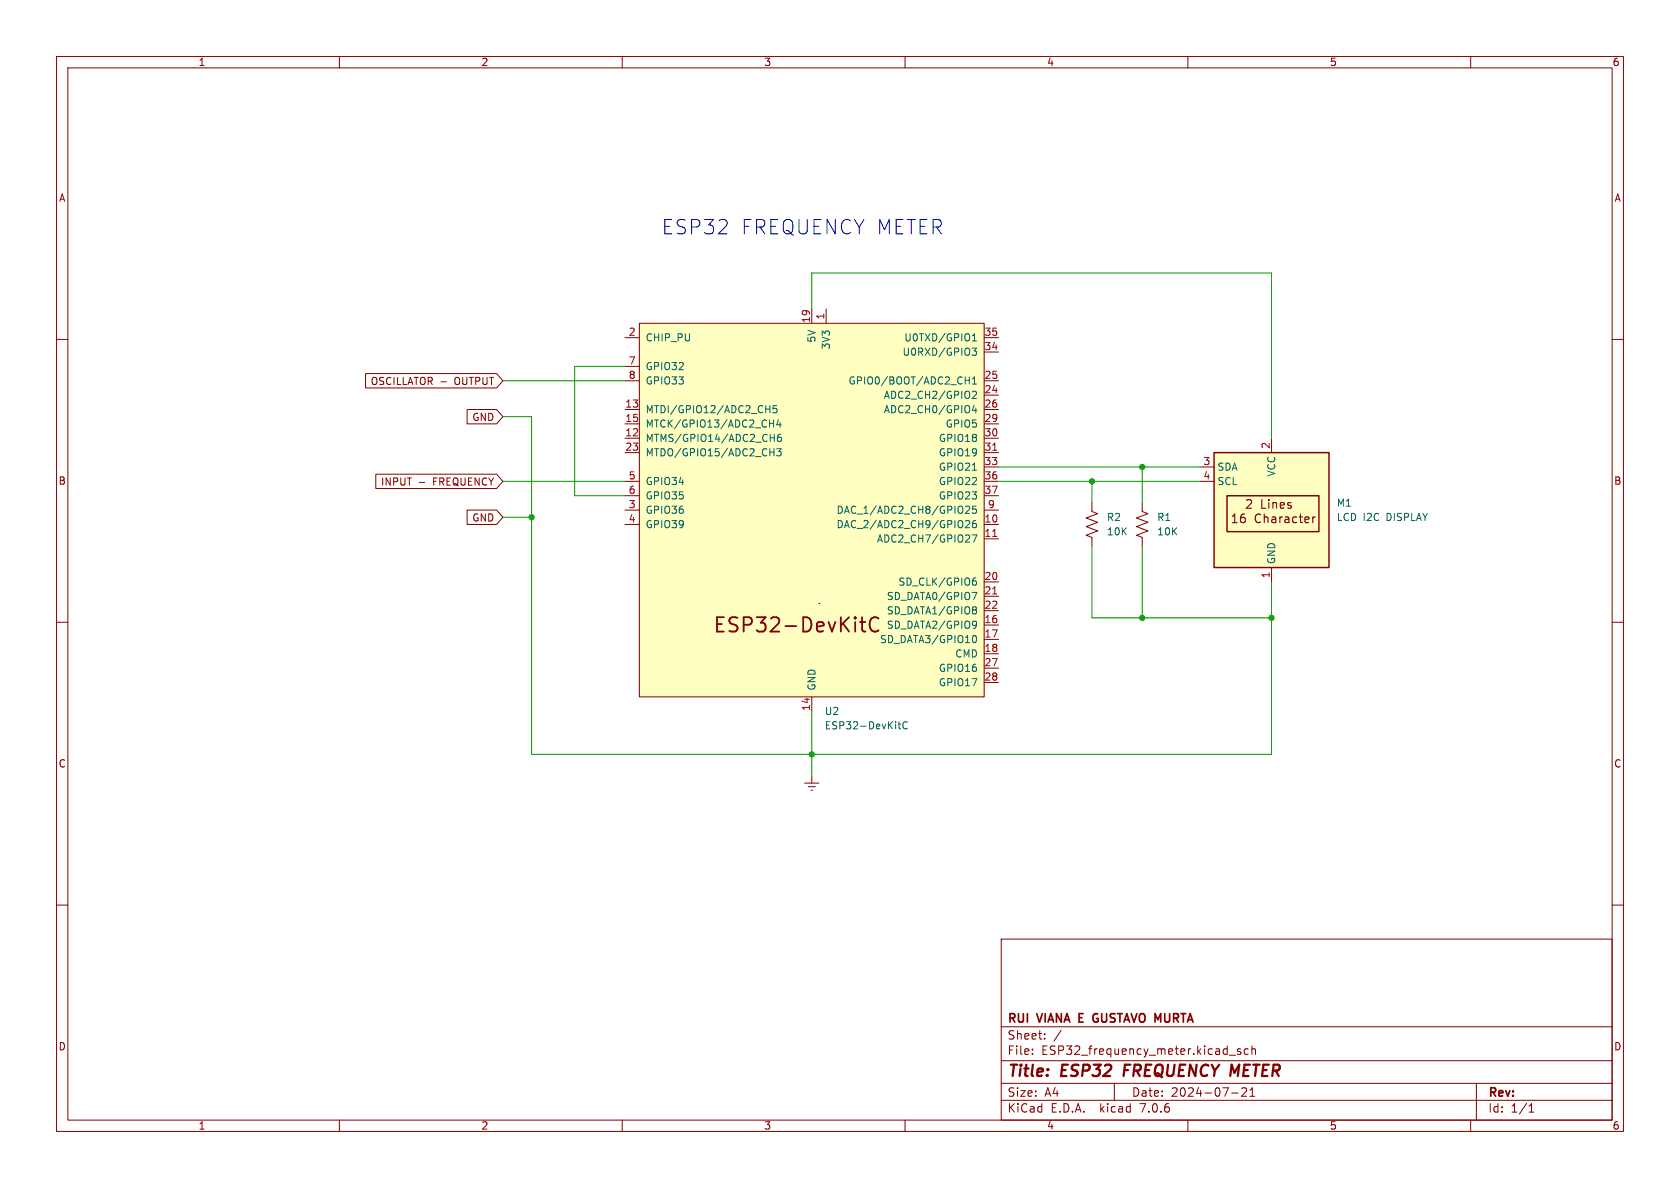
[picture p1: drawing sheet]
<svg xmlns="http://www.w3.org/2000/svg" width="297mm" height="210mm" viewBox="0 0 297 210" stroke-linecap="round" stroke-linejoin="round" font-family="sans-serif">
<g fill="none" stroke="#840000" stroke-width=".18">
<path d="M10 10h277v190h-277zM12 12h273v186h-273zM60 10v2M110 10v2M160 10v2M210 10v2M260 10v2M10 60h2M110.5 59.7h2.5M113 57.2h61v66h-61zM143.5 54.6v2.6M146 54.6v2.6"/>
<path d="M174 59.7h2.5M285 60h2M64.6 66h23.2l1.1 1.3-1.1 1.3h-23.2zM77.9 67.5h1M82.6 72.4h5.2l1.1 1.3-1.1 1.2h-5.2zM110.5 77.5h2.5M110.5 72.4h2.5M110.5 74.9h2.5M110.5 67.3h2.5M110.5 64.8h2.5M174 77.5h2.5M174 72.4h2.5"/>
<path d="M174 74.9h2.5M174 69.9h2.5M174 67.3h2.5M174 62.2h2.5M224.8 77.5v2.5M66.4 83.8h21.4l1.1 1.3-1.1 1.3h-21.4zM74.1 85.3h1M82.6 90.2h5.2l1.1 1.2-1.1 1.3h-5.2zM110.5 85.1h2.5M110.5 92.7h2.5M110.5 80h2.5M110.5 90.2h2.5"/>
<path d="M110.5 87.6h2.5M174 82.6h2.5M174 85.1h2.5M174 92.7h2.5M174 95.3h2.5M174 80h2.5M174 90.2h2.5M174 87.6h2.5M193 88.9v1.5l1.1 .4-2.1 .8 2.1 .7-2.1 .8 2.1 .8-2.1 .7 1 .4v1.5M201.9 88.9v1.5l1 .4-2 .8 2 .7-2 .8 2 .8-2 .7 1 .4v1.5M212.1 82.6h2.5M212.1 85.1h2.5"/>
<path d="M10 110h2M174 110.5h2.5M174 113h2.5M174 115.6h2.5M174 102.9h2.5M174 105.4h2.5M174 108h2.5M174 118.1h2.5M224.8 100.3v2.6M285 110h2M142.2 138.4h2.6M142.9 139.1h1.2"/>
<path d="M143.4 139.7h.2M143.5 123.2v2.5M143.5 137.2v1.2M174 120.7h2.5M10 160h2M285 160h2M177 166h108v32h-108zM60 198v2M110 198v2M160 198v2M177 194.5h108M177 191.5h108"/>
<path d="M177 187.5h108M177 181.5h108M182.5 186.3v.1M182.5 185.5v.1M184.7 183.6v.1M184.7 182.8v.1M187.6 182.1l-1.3 2M197 191.5v3M210 198v2M217.3 186.5h1.2M217.7 193.2h1.2M219.3 185.5l-.3-.1-.3 .2 .1 .2 .5 .2v.3h-.6"/>
<path d="M219.5 192.4l.6-.1 .2 .1 .1 .3-.9 1.1h.9M220.7 185.5l-.5-.1-.2 .3v.4l.1 .2h.6M221 193.8h.8M221 192.7l.4-.4v1.5M221.3 185.5l.2-.1 .4 .1 .1 .9M221.3 184.9v1.5M260 198v2M261 191.5v6.5M270.3 196.6h.9M270.3 195.5l.4-.4v1.5"/>
</g>
<path d="M198.9 188.2l-.3 2" fill="none" stroke="#840000" stroke-width=".4"/>
<path d="M193.9 179.2l-.6 .2M193.3 180.5a.54 .54 0 0 0 .8 .1M193.8 180h.3" fill="none" stroke="#840000" stroke-width=".3"/>
<g fill="#ffffc2" stroke="#ffffc2" stroke-width=".18">
<path d="M214.6 80h20.3v20.3h-20.3z"/>
<path d="M113 57.2h61v66h-61z"/>
</g>
<path d="M214.6 80h20.3v20.3h-20.3zM216.9 87.6h16.3v6.4h-16.3z" fill="none" stroke="#840000" stroke-width=".25"/>
<path d="M232.1 91.4v1M232.5 91.4h-.3l-.1 .3" fill="none" stroke="#840000" stroke-width=".19"/>
<path d="M152 110h1M152.4 109.1v2.2l.1 .2 .5 .1M155.3 109.4a.95 .95 0 0 0-1.1-.2 .95 .95 0 0 0-.5 1 1.08 1.08 0 0 0 .3 1.1 1.08 1.08 0 0 0 1.2 .2l.1-.1" fill="none" stroke="#840000" stroke-width=".32"/>
<g fill="none" stroke="#006464" stroke-width=".18">
<path d="M171.9 59.4l.4-.4v1.3M135.4 72.3h.7M136 74.8h.8M136.1 71.7v1.3M136.1 79.9h.7M136.2 77.4h.7M136.8 74.2v1.3M136.8 79.3v1.3M136.9 76.8v1.2M137.3 71.7h-.6l-.1 .6 .2-.1h.4l.2 .2-.1 .4-.2 .2-.5-.2M137.3 79.3h.8l-.4 .5 .3 .1v.6l-.1 .1-.6-.1M137.6 74.2l-.3 .9h.8"/>
<path d="M137.9 74.7v.8M138 76.8h-.3a.86 .86 0 0 0 0 1.2l.4-.1 .1-.4-.3-.2h-.3l-.2 .2M170.6 67.2h.8M171.4 66.6v1.3M171.8 61.5h.8l-.4 .5 .4 .1v.6l-.2 .1-.5-.1M171.9 69.3l.5-.1 .2 .3-.8 .9h.8M171.9 67.9h.7M171.9 67l.4-.4v1.3M171.9 60.3h.7M172.2 71.6l-.3 .9h.8M172.5 72.1v.9M170.7 92.1l.5-.1 .2 .4-.8 .9h.8"/>
<path d="M170.7 89.6l.5-.1 .2 .3-.8 .9h.8M171.8 94.6h.9l-.6 1.2M171.9 83.1h.7M172.5 92l-.4 .1a.86 .86 0 0 0 0 1.2l.5-.1v-.5l-.2-.2-.4 .1-.1 .1M172.6 89.5h-.6l-.1 .6 .2-.1h.4l.1 .2v.4l-.2 .1-.5-.1M171.8 104.7h.9l-.6 1.3M172 102.7h.4l.2 .2-.1 .5h-.5M172 112.5l.2-.2a.68 .68 0 0 1 .4 .7 .68 .68 0 0 1-.4 .6l-.2-.1M172.1 107.3h.3l.2 .2-.2 .3M172.1 109.8l.5 .1a.84 .84 0 0 1-.3 1.2M172.1 107.8h.3M172.4 107.8l.2 .2v.3l-.1 .2h-.4"/>
<path d="M172.5 102.2h-.4l-.1 .3M172.6 110.3l-.1 .2-.4 .1M158.8 128h.4M158.9 127.6v1.1l.3 .1M160.4 127.7a.6 .6 0 0 0-.8 .4 .6 .6 0 0 0 .5 .7l.3-.1"/>
</g>
<path d="M175.5 79.6h.7M175.5 94.8h.7M175.5 105h.7" fill="none" stroke="#a90000" stroke-width=".18"/>
<path d="M144.8 106.7h.1" fill="none" stroke="#0000c2" stroke-width=".18"/>
<g fill="none" stroke="#009600" stroke-width=".18">
<path d="M143.5 54.6v-6.3h81.3v29.2M88.9 73.7h5.1v59.7h130.8v-30.5M88.9 67.3h21.6M110.5 64.8h-8.9v22.8h8.9M88.9 85.1h21.6M88.9 91.4h5.1M176.5 85.1h35.6M176.5 82.6h35.6M193 85.1v3.8M193 96.5v12.7h31.8M201.9 82.6v6.3M201.9 96.5v12.7"/>
<path d="M143.5 125.7v11.5"/>
</g>
<g fill="#009600" stroke="#009600" stroke-width=".18">
<circle cx="193" cy="85.1" r=".46"/>
<circle cx="224.8" cy="109.2" r=".46"/>
<circle cx="201.9" cy="109.2" r=".46"/>
<circle cx="201.9" cy="82.6" r=".46"/>
<circle cx="143.5" cy="133.4" r=".46"/>
<circle cx="94" cy="91.4" r=".46"/>
</g>
<g font-size="3.5" fill="#0000c2">
<text x="116.8" y="41.7">ESP32</text>
<text x="130.8" y="41.7">FREQUENCY METER</text>
</g>
<text font-size="3.5" fill="#840000" x="125.9" y="112.2">ESP32-DevKitC</text>
<g font-size="2.8" fill="#840000">
<text x="178" y="190.9">Title:</text>
<text x="187.7" y="190.9">ESP32</text>
<text x="199.5" y="190.9">FREQUENCY METER</text>
</g>
<g font-size="2.1" fill="#840000">
<text x="217.4" y="92.7">16</text>
<text x="220" y="90.2">2</text>
<text x="221.8" y="92.7">Character</text>
<text x="222.8" y="90.2">Lines</text>
<text x="178" y="184">Sheet:</text>
<text x="178" y="181.2">RUI</text>
<text x="183.5" y="181.2">VIANA E</text>
<text x="194.5" y="181.2">GUSTAVO MURTA</text>
<text x="178" y="186.7">File:</text>
<text x="184.1" y="186.7">ESP32_frequency_meter.kicad_sch</text>
<text x="178" y="196.9">KiCad</text>
<text x="178" y="194.1">Size:</text>
<text x="184.7" y="194.1">A4</text>
<text x="185.7" y="196.9">E.D.A.</text>
<text x="194.6" y="196.9">kicad</text>
<text x="200" y="194.1">Date:</text>
<text x="201.8" y="196.9">7.0.6</text>
<text x="207" y="194.1">2024-07-21</text>
<text x="263" y="194.3">Rev:</text>
<text x="263" y="196.9">Id:</text>
<text x="267.1" y="196.9">1/1</text>
</g>
<g font-size="1.8" fill="#840000">
<text x="35" y="11.9">1</text>
<text x="85" y="11.9">2</text>
<text x="135" y="11.9">3</text>
<text x="185" y="11.9">4</text>
<text x="235" y="11.9">5</text>
<text x="285" y="11.9">6</text>
<text x="10.3" y="35.9">A</text>
<text x="285.3" y="35.9">A</text>
<text x="65.4" y="68.3">OSCILLATOR -</text>
<text x="80.5" y="68.3">OUTPUT</text>
<text x="83.4" y="74.6">GND</text>
<text x="10.3" y="85.9">B</text>
<text x="67.3" y="86">INPUT</text>
<text x="76.7" y="86">FREQUENCY</text>
<text x="285.3" y="85.9">B</text>
<text x="83.4" y="92.4">GND</text>
<text x="10.3" y="135.9">C</text>
<text x="285.3" y="135.9">C</text>
<text x="10.3" y="185.9">D</text>
<text x="285.3" y="185.9">D</text>
<text x="35" y="199.9">1</text>
<text x="85" y="199.9">2</text>
<text x="135" y="199.9">3</text>
<text x="185" y="199.9">4</text>
<text x="235" y="199.9">5</text>
<text x="285" y="199.9">6</text>
</g>
<g font-size="1.8" fill="#a90000">
<text x="111.1" y="59.4">2</text>
<text x="143.3" y="57.2" transform="rotate(-90 143.3 57.2)">19</text>
<text x="145.8" y="56.6" transform="rotate(-90 145.8 56.6)">1</text>
<text x="173.9" y="59.4">35</text>
<text x="111.1" y="64.5">7</text>
<text x="173.9" y="62">34</text>
<text x="111.1" y="67.1">8</text>
<text x="173.9" y="69.6">24</text>
<text x="173.9" y="67.1">25</text>
<text x="110.4" y="77.2">12</text>
<text x="110.4" y="72.1">13</text>
<text x="110.4" y="74.7">15</text>
<text x="173.9" y="72.1">26</text>
<text x="173.9" y="74.7">29</text>
<text x="173.9" y="77.2">30</text>
<text x="110.4" y="79.8">23</text>
<text x="173.9" y="79.8">31</text>
<text x="173.9" y="82.3">33</text>
<text x="212.7" y="82.3">3</text>
<text x="224.5" y="79.4" transform="rotate(-90 224.5 79.4)">2</text>
<text x="111.1" y="89.9">3</text>
<text x="111.1" y="84.8">5</text>
<text x="111.1" y="87.4">6</text>
<text x="173.9" y="84.8">36</text>
<text x="173.9" y="87.4">37</text>
<text x="174.6" y="89.9">9</text>
<text x="212.7" y="84.8">4</text>
<text x="111.1" y="92.5">4</text>
<text x="173.9" y="92.5">10</text>
<text x="173.9" y="95">11</text>
<text x="173.9" y="102.6">20</text>
<text x="173.9" y="105.2">21</text>
<text x="173.9" y="107.7">22</text>
<text x="224.5" y="102.3" transform="rotate(-90 224.5 102.3)">1</text>
<text x="173.9" y="110.2">16</text>
<text x="173.9" y="112.8">17</text>
<text x="173.9" y="115.3">18</text>
<text x="173.9" y="117.9">27</text>
<text x="143.3" y="125.8" transform="rotate(-90 143.3 125.8)">14</text>
<text x="173.9" y="120.4">28</text>
</g>
<g font-size="1.8" fill="#006464">
<text x="114" y="60.6">CHIP_PU</text>
<text x="114" y="65.6">GPIO32</text>
<text x="144.4" y="60.7" transform="rotate(-90 144.4 60.7)">5V</text>
<text x="146.9" y="61.9" transform="rotate(-90 146.9 61.9)">3V3</text>
<text x="159.5" y="63.1">U0RXD/GPIO3</text>
<text x="159.8" y="60.6">U0TXD/GPIO1</text>
<text x="114" y="68.2">GPIO33</text>
<text x="149.9" y="68.2">GPIO0/BOOT/ADC2_CH1</text>
<text x="156.1" y="70.7">ADC2_CH2/GPIO2</text>
<text x="114" y="73.3">MTDI/GPIO12/ADC2_CH5</text>
<text x="114" y="75.8">MTCK/GPIO13/ADC2_CH4</text>
<text x="156.1" y="73.3">ADC2_CH0/GPIO4</text>
<text x="167.1" y="75.8">GPIO5</text>
<text x="114" y="78.3">MTMS/GPIO14/ADC2_CH6</text>
<text x="114" y="80.9">MTDO/GPIO15/ADC2_CH3</text>
<text x="165.9" y="78.3">GPIO18</text>
<text x="165.9" y="80.9">GPIO19</text>
<text x="165.9" y="83.4">GPIO21</text>
<text x="215.1" y="83.4">SDA</text>
<text x="114" y="86">GPIO34</text>
<text x="114" y="88.5">GPIO35</text>
<text x="165.9" y="86">GPIO22</text>
<text x="165.9" y="88.5">GPIO23</text>
<text x="215.1" y="86">SCL</text>
<text x="225.7" y="84.3" transform="rotate(-90 225.7 84.3)">VCC</text>
<text x="236.2" y="89.8">M1</text>
<text x="114" y="91">GPIO36</text>
<text x="114" y="93.6">GPIO39</text>
<text x="147.8" y="93.6">DAC_2/ADC2_CH9/GPIO26</text>
<text x="147.8" y="91">DAC_1/ADC2_CH8/GPIO25</text>
<text x="195.6" y="92.3">R2</text>
<text x="195.6" y="94.8">10K</text>
<text x="204.5" y="92.3">R1</text>
<text x="204.5" y="94.8">10K</text>
<text x="236.2" y="92.3">LCD I2C</text>
<text x="245.2" y="92.3">DISPLAY</text>
<text x="154.9" y="96.1">ADC2_CH7/GPIO27</text>
<text x="225.7" y="99.8" transform="rotate(-90 225.7 99.8)">GND</text>
<text x="156.7" y="106.3">SD_DATA0/GPIO7</text>
<text x="158.7" y="103.7">SD_CLK/GPIO6</text>
<text x="155.5" y="113.9">SD_DATA3/GPIO10</text>
<text x="156.7" y="111.4">SD_DATA2/GPIO9</text>
<text x="156.7" y="108.8">SD_DATA1/GPIO8</text>
<text x="165.9" y="119">GPIO16</text>
<text x="168.8" y="116.4">CMD</text>
<text x="144.4" y="122.2" transform="rotate(-90 144.4 122.2)">GND</text>
<text x="165.9" y="121.5">GPIO17</text>
<text x="145.7" y="126.6">U2</text>
<text x="145.7" y="129.1">ESP32-DevKitC</text>
</g>
</svg>
